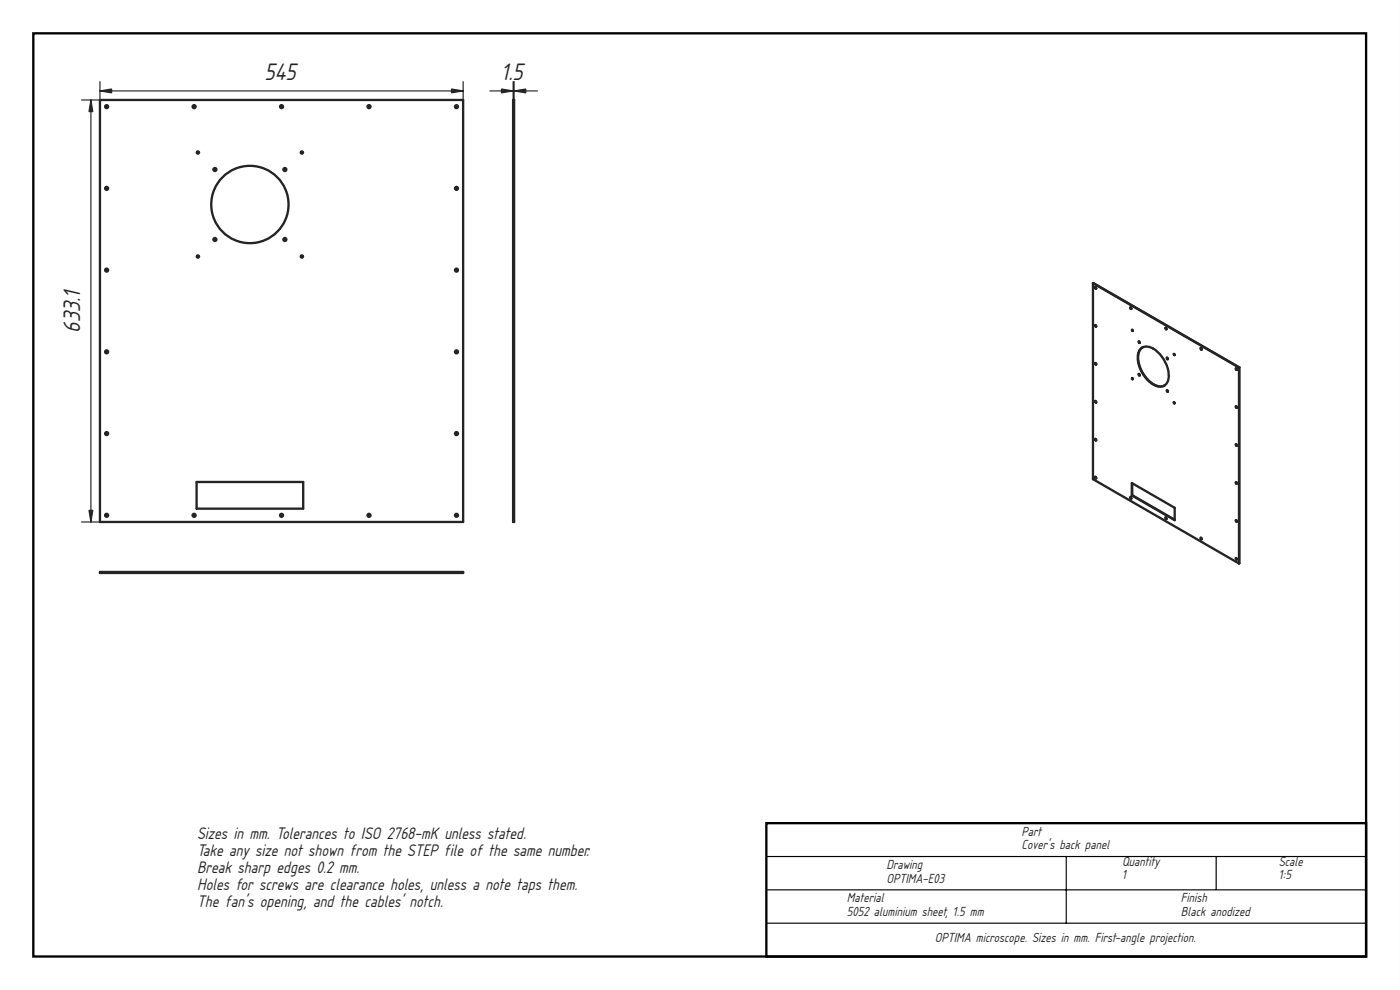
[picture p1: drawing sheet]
<svg xmlns="http://www.w3.org/2000/svg" width="420mm" height="297mm" viewBox="0 0 420 297" stroke-linecap="round" stroke-linejoin="round" font-family="sans-serif">
<path d="M0 0h420v297h-420zM0 0v297h420v-297z" fill="#000"/>
<path d="M10 10h400v277h-400zM230 247h180v40h-180z" fill="none" stroke="#000" stroke-width=".7" stroke-linecap="butt"/>
<path d="M230 257h180M320 257v20M365 257v10M230 267h180M230 277h180" fill="none" stroke="#000" stroke-width=".35"/>
<g fill="#fff">
<path d="M30 30h109v126.6h-109z" fill-rule="evenodd"/>
<path d="M59 144.6h32v8h-32z" fill-rule="evenodd"/>
<circle cx="75" cy="61.4" r="11.6"/>
<circle cx="32" cy="154.6" r=".45"/>
<circle cx="137" cy="154.6" r=".45"/>
<circle cx="137" cy="130.1" r=".45"/>
<circle cx="137" cy="105.6" r=".45"/>
<circle cx="32" cy="81" r=".45"/>
<circle cx="137" cy="32" r=".45"/>
<circle cx="58.2" cy="32" r=".45"/>
<circle cx="32" cy="32" r=".45"/>
<circle cx="32" cy="130.1" r=".45"/>
<circle cx="110.7" cy="32" r=".45"/>
<circle cx="58.2" cy="154.6" r=".45"/>
<circle cx="84.5" cy="32" r=".45"/>
<circle cx="85.5" cy="50.9" r=".45"/>
<circle cx="84.5" cy="154.6" r=".45"/>
<circle cx="110.7" cy="154.6" r=".45"/>
<circle cx="85.5" cy="71.9" r=".45"/>
<circle cx="32" cy="56.5" r=".45"/>
<circle cx="64.5" cy="50.9" r=".45"/>
<circle cx="64.5" cy="71.9" r=".45"/>
<circle cx="137" cy="81" r=".45"/>
<circle cx="32" cy="105.6" r=".45"/>
<circle cx="137" cy="56.5" r=".45"/>
<circle cx="90.6" cy="77" r=".34"/>
<circle cx="59.4" cy="77" r=".34"/>
<circle cx="59.4" cy="45.8" r=".34"/>
<circle cx="90.6" cy="45.8" r=".34"/>
</g>
<g fill="none" stroke="#212529" stroke-width=".7">
<path d="M30 30h109v126.6h-109zM59 144.6h32v8h-32z"/>
<circle cx="32" cy="32" r=".45"/>
<circle cx="58.2" cy="32" r=".45"/>
<circle cx="84.5" cy="32" r=".45"/>
<circle cx="110.7" cy="32" r=".45"/>
<circle cx="137" cy="32" r=".45"/>
<circle cx="32" cy="56.5" r=".45"/>
<circle cx="59.4" cy="45.8" r=".34"/>
<circle cx="64.5" cy="50.9" r=".45"/>
<circle cx="85.5" cy="50.9" r=".45"/>
<circle cx="90.6" cy="45.8" r=".34"/>
<circle cx="137" cy="56.5" r=".45"/>
<circle cx="59.4" cy="77" r=".34"/>
<circle cx="64.5" cy="71.9" r=".45"/>
<circle cx="75" cy="61.4" r="11.6"/>
<circle cx="85.5" cy="71.9" r=".45"/>
<circle cx="90.6" cy="77" r=".34"/>
<circle cx="32" cy="81" r=".45"/>
<circle cx="137" cy="81" r=".45"/>
<circle cx="32" cy="105.6" r=".45"/>
<circle cx="137" cy="105.6" r=".45"/>
<circle cx="32" cy="130.1" r=".45"/>
<circle cx="137" cy="130.1" r=".45"/>
<circle cx="32" cy="154.6" r=".45"/>
<circle cx="58.2" cy="154.6" r=".45"/>
<circle cx="84.5" cy="154.6" r=".45"/>
<circle cx="110.7" cy="154.6" r=".45"/>
<circle cx="137" cy="154.6" r=".45"/>
</g>
<path d="M24.5 30h5.6M27.3 30v126.6M30 27.3h109M30 24.5v132.1M139 24.5v132.1M24.5 156.6h5.6" fill="none" stroke="#212529" stroke-width=".35"/>
<g fill="#212529" stroke="#212529" stroke-width=".35">
<path d="M135.5 26.7l3.5 .6-3.5 .6z"/>
<path d="M30 27.3l3.5-.6v1.2z"/>
<path d="M26.7 153.1h1.2l-.6 3.5z"/>
<path d="M27.3 30l.6 3.5h-1.2z"/>
</g>
<path d="M30 171.6h109v.3h-109z" fill-rule="evenodd" fill="#fff"/>
<path d="M30 171.6h109v.3h-109z" fill="none" stroke="#212529" stroke-width=".7"/>
<path d="M154 30h.3v126.6h-.3z" fill-rule="evenodd" fill="#fff"/>
<path d="M154 30h.3v126.6h-.3z" fill="none" stroke="#212529" stroke-width=".7"/>
<path d="M147 27.3h14.3M154 24.5v132.1M154.3 24.5v132.1" fill="none" stroke="#212529" stroke-width=".35"/>
<g fill="#212529" stroke="#212529" stroke-width=".35">
<path d="M154.3 27.3l3.5-.6v1.2z"/>
<path d="M150.5 26.7l3.5 .6-3.5 .6z"/>
</g>
<g fill="#fff">
<path d="M328 85l44 25.2-.2 58.9-43.8-25.3z" fill-rule="evenodd"/>
<path d="M328 85l43.8 25.3v58.8l-43.8-25.3z" fill-rule="evenodd"/>
<path d="M342.3 104.7a3.2 3.2 0 0 1 4.4 .3 9.7 9.7 0 0 1 3.8 9.3 2.69 2.69 0 0 1-4.4 1.1 9.6 9.6 0 0 1-4.4-9.6z" fill-rule="evenodd"/>
<path d="M342.4 104.6a3.3 3.3 0 0 1 4.3 .4 9.7 9.7 0 0 1 3.8 9.3 2.65 2.65 0 0 1-4.3 1 9.7 9.7 0 0 1-4.4-9.5z" fill-rule="evenodd"/>
<path d="M339.7 144.9l12.8 7.5v3.7l-12.8-7.5z" fill-rule="evenodd"/>
<path d="M339.8 145l12.7 7.4v3.5l-12.7-7.3z" fill-rule="evenodd"/>
<path d="M371.8 110.3v58.8z" fill-rule="evenodd"/>
<path d="M328 85l44 25.2z" fill-rule="evenodd"/>
<path d="M342.3 104.7l.6-.5a4.8 4.8 0 0 0-.8 5.7 8.4 8.4 0 0 0 6.2 6l1.2-.2a3.4 3.4 0 0 1-4.1-.8 9.7 9.7 0 0 1-3.7-9.1z" fill-rule="evenodd"/>
<path d="M339.7 148.6l12.8 7.5z" fill-rule="evenodd"/>
<path d="M339.7 144.9v3.7z" fill-rule="evenodd"/>
<path d="M370.9 144.7l.3 .4z" fill-rule="evenodd"/>
<path d="M328.7 143.1l.2 .4z" fill-rule="evenodd"/>
<path d="M328.7 120.3l.2 .5z" fill-rule="evenodd"/>
<path d="M341.8 112.2l.2 .5z" fill-rule="evenodd"/>
<path d="M370.9 133.3l.3 .4z" fill-rule="evenodd"/>
<path d="M360.4 104.4l.2 .5z" fill-rule="evenodd"/>
<path d="M349.8 155.3l.3 .4z" fill-rule="evenodd"/>
<path d="M350.2 107.3l.3 .5z" fill-rule="evenodd"/>
<path d="M328.7 131.7l.2 .4z" fill-rule="evenodd"/>
<path d="M349.8 98.3l.3 .5z" fill-rule="evenodd"/>
<path d="M350.2 117.1l.3 .4z" fill-rule="evenodd"/>
<path d="M360.4 161.4l.2 .4z" fill-rule="evenodd"/>
<path d="M328.7 108.9l.2 .5z" fill-rule="evenodd"/>
<path d="M370.9 121.9l.3 .5z" fill-rule="evenodd"/>
<path d="M370.9 167.5l.3 .4z" fill-rule="evenodd"/>
<path d="M370.9 110.5l.3 .5z" fill-rule="evenodd"/>
<path d="M328.7 97.5l.2 .5z" fill-rule="evenodd"/>
<path d="M339.2 149.2l.3 .4z" fill-rule="evenodd"/>
<path d="M341.8 102.5l.2 .4z" fill-rule="evenodd"/>
<path d="M328.7 86.2l.2 .4z" fill-rule="evenodd"/>
<path d="M339.2 92.3l.3 .4z" fill-rule="evenodd"/>
<path d="M370.9 156.1l.3 .4z" fill-rule="evenodd"/>
<path d="M370.9 167.5l.3 .4z" fill-rule="evenodd"/>
<path d="M370.9 144.7l.3 .4z" fill-rule="evenodd"/>
<path d="M370.9 156.1l.3 .4z" fill-rule="evenodd"/>
<path d="M328.7 86.2l.2 .4z" fill-rule="evenodd"/>
<path d="M328.7 143.1l.2 .4z" fill-rule="evenodd"/>
<path d="M341.8 112.2l.2 .5z" fill-rule="evenodd"/>
<path d="M328.7 120.3l.2 .5z" fill-rule="evenodd"/>
<path d="M370.9 133.3l.3 .4z" fill-rule="evenodd"/>
<path d="M360.4 161.4l.2 .4z" fill-rule="evenodd"/>
<path d="M349.8 155.3l.3 .4z" fill-rule="evenodd"/>
<path d="M350.2 117.1l.3 .4z" fill-rule="evenodd"/>
<path d="M349.8 98.3l.3 .5z" fill-rule="evenodd"/>
<path d="M350.2 107.3l.3 .5z" fill-rule="evenodd"/>
<path d="M339.2 149.2l.3 .4z" fill-rule="evenodd"/>
<path d="M328.7 108.9l.2 .5z" fill-rule="evenodd"/>
<path d="M360.4 104.4l.2 .5z" fill-rule="evenodd"/>
<path d="M328.7 97.5l.2 .5z" fill-rule="evenodd"/>
<path d="M370.9 121.9l.3 .5z" fill-rule="evenodd"/>
<path d="M328.7 131.7l.2 .4z" fill-rule="evenodd"/>
<path d="M339.2 92.3l.3 .4z" fill-rule="evenodd"/>
<path d="M341.8 102.5l.2 .4z" fill-rule="evenodd"/>
<path d="M370.9 110.5l.3 .5z" fill-rule="evenodd"/>
<path d="M339.7 113.4l.2 .4z" fill-rule="evenodd"/>
<path d="M352.3 120.7l.2 .3z" fill-rule="evenodd"/>
<path d="M352.3 106.2l.2 .3z" fill-rule="evenodd"/>
<path d="M339.7 99l.2 .3z" fill-rule="evenodd"/>
<path d="M328.8 143.1l.2 .4z" fill-rule="evenodd"/>
<path d="M371 110.5l.2 .4z" fill-rule="evenodd"/>
<path d="M328.8 120.3l.2 .4z" fill-rule="evenodd"/>
<path d="M328.8 131.7l.2 .4z" fill-rule="evenodd"/>
<path d="M360.4 104.4l.3 .4z" fill-rule="evenodd"/>
<path d="M371 121.9l.2 .4z" fill-rule="evenodd"/>
<path d="M371 133.3l.2 .4z" fill-rule="evenodd"/>
<path d="M328.8 108.9l.2 .4z" fill-rule="evenodd"/>
<path d="M350.3 107.3l.2 .4z" fill-rule="evenodd"/>
<path d="M349.9 98.3l.2 .4z" fill-rule="evenodd"/>
<path d="M349.9 155.3l.2 .4z" fill-rule="evenodd"/>
<path d="M350.3 117.1l.2 .4z" fill-rule="evenodd"/>
<path d="M341.8 112.2l.3 .4z" fill-rule="evenodd"/>
<path d="M371 144.7l.2 .4z" fill-rule="evenodd"/>
<path d="M360.4 161.4l.3 .3z" fill-rule="evenodd"/>
<path d="M341.8 102.5l.3 .3z" fill-rule="evenodd"/>
<path d="M328.8 97.5l.2 .4z" fill-rule="evenodd"/>
<path d="M339.3 149.2l.2 .4z" fill-rule="evenodd"/>
<path d="M339.3 92.2l.2 .4z" fill-rule="evenodd"/>
<path d="M328.8 86.2l.2 .3z" fill-rule="evenodd"/>
<path d="M371 167.4l.2 .4z" fill-rule="evenodd"/>
<path d="M371 156.1l.2 .4z" fill-rule="evenodd"/>
<path d="M339.8 113.4l.2 .3z" fill-rule="evenodd"/>
<path d="M352.4 106.2l.1 .3z" fill-rule="evenodd"/>
<path d="M352.4 120.7l.1 .3z" fill-rule="evenodd"/>
<path d="M339.8 99l.2 .2z" fill-rule="evenodd"/>
<circle cx="339.8" cy="113.6" r=".16"/>
<circle cx="352.4" cy="120.9" r=".16"/>
<circle cx="352.4" cy="106.4" r=".16"/>
<circle cx="339.8" cy="99.1" r=".16"/>
</g>
<g fill="none" stroke="#212529" stroke-width=".7">
<path d="M328 85v58.8l43.8 25.3M328 85l44 25.2M328 85l43.8 25.3M328.7 97.5l.2 .5zM328.7 86.2l.2 .4zM328.8 97.5l.2 .4M328.8 86.2l.2 .3M339.2 92.3l.3 .4zM339.3 92.2l.2 .4M339.7 99l.2 .3zM339.8 99l.2 .2M340 99.2h.1"/>
<path d="M349.8 98.3l.3 .5zM349.9 98.3l.1 .4M350 98.7h.1M328.7 108.9l.2 .5zM328.8 108.9l.2 .4M339.7 113.4l.2 .4zM339.8 113.4l.2 .3M341.8 112.2l.2 .5zM341.8 102.5l.2 .4zM341.8 112.2l.3 .4M341.8 102.5l.3 .3M342.3 104.7a3.3 3.3 0 0 1 4.4 .3 9.6 9.6 0 0 1 3.8 9.3 2.74 2.74 0 0 1-4.4 1.1 9.6 9.6 0 0 1-4.4-9.6z"/>
<path d="M342.9 104.2a4.8 4.8 0 0 0-.8 5.7 8.4 8.4 0 0 0 6.2 6l1.2-.2M350.2 117.1l.3 .4zM350.2 107.3l.3 .5zM350.3 117.1l.2 .4M350.3 107.3l.2 .4M352.3 106.2l.2 .3zM352.4 106.2l.1 .3M352.5 106.5h.1M360.4 104.4l.2 .5zM360.4 104.4l.3 .4M370.9 110.5l.3 .5zM371 110.5l.2 .4"/>
<path d="M371.8 110.3v58.8M372 110.2l-.2 .1M372 110.2l-.2 58.9M328.7 131.7l.2 .4zM328.7 120.3l.2 .5zM328.8 131.7l.2 .4M328.8 120.3l.2 .4M352.3 120.7l.2 .3zM352.4 120.7l.1 .2M352.5 120.9v.1M370.9 133.3l.3 .4zM370.9 121.9l.3 .5z"/>
<path d="M371 133.3l.2 .4M371 121.9l.2 .4M328.7 143.1l.2 .4zM328.8 143.1l.2 .4M339.2 149.2l.3 .4zM339.3 149.2l.2 .4M339.7 144.9l12.8 7.5v3.7l-12.8-7.5zM339.8 145v3.6M339.8 148.6l12.7 7.3M339.8 148.6h-.1M349.8 155.3l.3 .4zM349.9 155.3l.2 .4"/>
<path d="M370.9 156.1l.3 .4zM370.9 144.7l.3 .4zM371 156.1l.2 .4M371 144.7l.2 .4M360.4 161.4l.2 .4zM360.4 161.4l.3 .3M370.9 167.5l.3 .4zM371 167.4l.2 .4"/>
</g>
<g font-size="6.7" fill="#212529">
<text x="79.4" y="24.1">545</text>
<text x="150.5" y="24.1">1.5</text>
<text x="24.1" y="99.8" transform="rotate(-90 24.1 99.8)">633.1</text>
</g>
<g font-size="4.7" fill="#212529">
<text x="59.1" y="251.7">Sizes in mm. Tolerances to ISO 2768-mK unless stated.</text>
<text x="59.1" y="256.8">Take any size not shown from the STEP file of the same number.</text>
<text x="59.1" y="261.9">Break sharp edges 0.2 mm.</text>
<text x="59.1" y="267">Holes for screws are clearance holes, unless a note taps them.</text>
<text x="59.1" y="272.1">The fan's opening, and the cables' notch.</text>
</g>
<g font-size="3.7" fill="#212529">
<text x="306.5" y="250.7">Part</text>
<text x="306.5" y="254.8">Cover's back panel</text>
<text x="266.1" y="260.7">Drawing</text>
<text x="336.7" y="259.7">Quantity</text>
<text x="336.7" y="263.8">1</text>
<text x="383.8" y="259.7">Scale</text>
<text x="383.8" y="263.8">1:5</text>
<text x="266.1" y="264.8">OPTIMA-E03</text>
<text x="254.2" y="270.7">Material</text>
<text x="254.2" y="274.8">5052 aluminium sheet, 1.5 mm</text>
<text x="354.4" y="270.7">Finish</text>
<text x="354.4" y="274.8">Black anodized</text>
<text x="280.6" y="282.7">OPTIMA microscope. Sizes in mm. First-angle projection.</text>
</g>
</svg>
